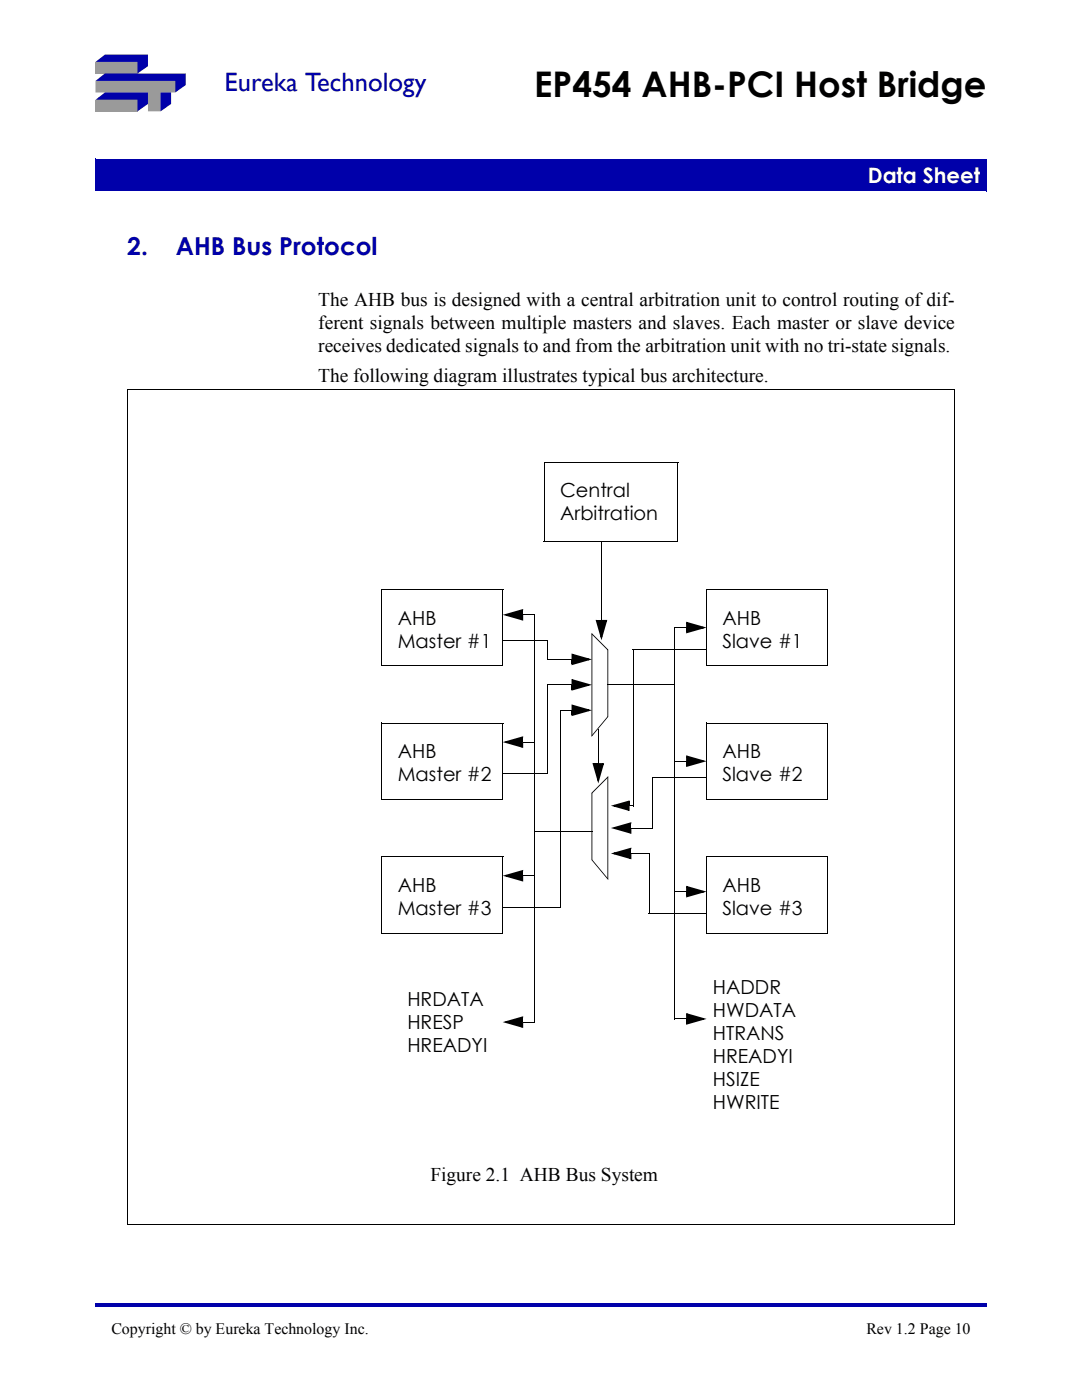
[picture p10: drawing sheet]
<svg xmlns="http://www.w3.org/2000/svg" width="216mm" height="279mm" viewBox="0 0 216 279" stroke-linecap="round" stroke-linejoin="round" font-family="sans-serif">
<path d="M19 260h177.8v.7h-177.8z" fill="#00a"/>
<path d="M97.2 14.6h99.6v14h-99.6z" fill="#fff"/>
<path d="M19 31.8h177.8v6.3h-177.8z" fill="#00a"/>
<path d="M19 38.1h177.8M19 31.7v6.4M19 31.8h177.9M196.8 31.8v6.4" fill="none" stroke="#00a" stroke-width=".2"/>
<g fill="#9a9a9a">
<path d="M19 12.4h8.4v2.3h-8.4z"/>
<path d="M19 19.9h8.4v2.3h-8.4z"/>
</g>
<path d="M19 16.2h16v2.3h-3v3.7h-2.5v-3.7h-10.5z" fill-rule="evenodd" fill="#9a9a9a"/>
<g fill="#00a">
<path d="M32 18.5h2.1v2.2l-2.1 1.5z"/>
<path d="M19 16.2l1.9-1.5h16.2v2.3l-2.1 1.5v-2.3z" fill-rule="evenodd"/>
<path d="M19 12.4l1.9-1.5h8.6v2.3l-2.1 1.5v-2.3z" fill-rule="evenodd"/>
<path d="M19 19.9l1.9-1.4h8.6v2.2l-2.1 1.5v-2.3z" fill-rule="evenodd"/>
</g>
<g fill="none" stroke="#000" stroke-width=".2">
<path d="M25.5 77.7h165M25.5 77.6v166.8M190.4 77.7v166.8M108.6 92.2h26.7M108.6 92.1v16M135.3 92.2v16M76.2 117.5v15.4M76.2 117.6h24.2M100.3 117.6v15.3M108.5 108.1h26.8M120 108.1v15.7M141 117.5v15.4"/>
<path d="M141 117.6h24.2M165.1 117.6v15.3M76.1 132.9h24.2M100.2 127.8h9.1M104.3 122.7h2.4M106.7 122.6v81.5M109.2 127.8v3.9M109.2 136.6v17.9M109.2 131.6h4.9M109.2 136.7h4.9M118.1 126.3v20.5M121.2 136.7h13.5"/>
<path d="M126.3 129.7h14.8M126.4 129.7v31.2M134.6 125.2v78.2M134.6 125.2h2.4M140.9 132.9h24.2M76.1 159.5h24.2M76.2 144.2v15.3M76.2 144.3h24.2M100.2 154.5h9.1M100.3 144.3v15.3M104.3 148.1h2.4M111.8 141.8h2.3"/>
<path d="M111.8 141.7v39.4M119.4 145.6v6.8M121.3 154.9v20.5M130.1 155.1h11M130.2 155.1v10.2M134.6 151.9h2.4M140.9 159.5h24.2M141 144.2v15.3M141 144.3h24.2M165.1 144.3v15.3M76.2 170.9v15.3M76.2 171h24.2"/>
<path d="M100.3 171v15.3M104.3 174.8h2.4M106.6 165.9h11.6M125.9 170.3h3.6M125.9 165.2h4.3M129.5 170.2v12.2M134.6 177.9h2.4M141 170.9v15.3M141 171h24.2M165.1 171v15.3M76.1 186.2h24.2M100.2 181.1h11.6"/>
<path d="M129.5 182.4h11.6M140.9 186.2h24.2M104.3 204h2.4M134.6 203.3h2.4M25.4 244.4h165"/>
</g>
<g fill="#000">
<path d="M119.9 108l.2 .1zM104 121.8h.4v.9h-.4zM100.3 122.7l4.1-1.2-.1 .4-3.3 1-.1-.4 3.4 1-.1 .3-.2-.2v-.9h.4v1.2zM114 130.4l4.1 1.2-4.1 1.2 .2-.4 3.2-1 .1 .4-3.3-1 .1-.3 .1 .2v.9h-.4zM114 131.6h.4v.9h-.4zM114 135.5l4.1 1.2-4.1 1.1 .2-.4 3.2-.9 .1 .3-3.3-.9 .1-.3 .1 .1v1h-.4zM114 136.7h.4v.9h-.4zM118 126.6l.2-.2 3.2 3.2v13.5l-3.4 4v-.3l3.2-3.8 .1 .1-.1-.1v-13.3h.2l-.2 .1zM119.1 123.7h.9v.4h-.9zM118.9 123.7l.4 .1 .9 3.3-.4 .1 1-3.4 .3 .2-.2 .1h-.9v-.4h1.2l-1.2 4.1zM136.9 124.1l4.1 1.1-4.1 1.2 .1-.4 3.3-.9 .1 .3-3.4-.9 .1-.4 .2 .2v.9h-.4zM136.9 125.2h.4v1h-.4z"/>
<path d="M104 147.2h.4v.9h-.4zM100.3 148.1l4.1-1.2-.1 .4-3.3 1-.1-.4 3.4 1-.1 .3-.2-.2v-.9h.4v1.2zM114 140.6l4.1 1.2-4.1 1.1 .2-.4 3.2-.9 .1 .3-3.3-.9 .1-.3 .1 .1v1h-.4zM114 141.8h.4v.9h-.4zM118.4 152.3h1v.4h-1zM119.3 145.5l.2 .1zM118.2 152.3l.4 .1 .9 3.3-.3 .1 .9-3.4 .4 .1-.2 .2h-.9v-.4h1.1l-1.1 4.1zM118 158.2l3.2-3.2 .1 .2-3.1 3.1h-.2h.2v13.3l-.2 .1 .2-.1 3.1 3.8 .1 .2-3.4-4zM125.3 160h.3v.8h-.3zM136.9 150.7l4.1 1.2-4.1 1.2 .1-.4 3.3-1 .1 .4-3.4-.9 .1-.4 .2 .2v.9h-.4zM136.9 151.9h.4v.9h-.4zM104 173.8h.4v1h-.4z"/>
<path d="M100.3 174.8l4.1-1.2-.1 .4-3.3 .9-.1-.3 3.4 .9-.1 .4-.2-.2v-.9h.4v1.1zM125.5 160.7h.9v.2h-.9zM125.6 169.4h.4v.9h-.4zM125.6 164.3h.4v.9h-.4zM121.9 160.8l3.7-1.1-.1 .4-2.9 .9-.1-.4 3 .9-.1 .3-.1-.2v-.8h.3v1.1zM121.9 170.3l4.1-1.1-.1 .4-3.3 .9-.1-.3 3.4 .9-.1 .3-.2-.1v-1h.4v1.2zM121.9 165.2l4.1-1.1-.1 .4-3.3 .9-.1-.3 3.4 .9-.1 .3-.2-.1v-1h.4v1.2zM136.9 176.8l4.1 1.1-4.1 1.2 .1-.4 3.3-.9 .1 .3-3.4-.9 .1-.4 .2 .2v.9h-.4zM136.9 177.9h.4v1h-.4zM104 203.1h.4v.9h-.4zM100.3 204l4.1-1.2-.1 .4-3.3 1-.1-.4 3.4 .9-.1 .4-.2-.2v-.9h.4v1.1zM136.9 202.2l4.1 1.1-4.1 1.2 .1-.4 3.3-.9 .1 .3-3.4-.9 .1-.4 .2 .2v.9h-.4z"/>
<path d="M136.9 203.3h.4v1h-.4z"/>
</g>
<g fill="#000">
<path d="M101 122.7l3.2-.9v1.8zM114.2 130.7l3.3 .9-3.3 .9zM114.2 135.7l3.3 1-3.3 .9zM119.1 123.9h1.8l-.9 3.2zM137.1 124.3l3.2 .9-3.2 1zM101 148.1l3.2-.9v1.8zM114.2 140.8l3.3 1-3.3 .9zM118.4 152.5h1.9l-.9 3.2zM137.1 151l3.2 .9-3.2 .9zM101 174.8l3.2-1v1.9zM122.6 160.8l2.9-.8v1.6zM122.6 170.3l3.2-.9v1.9z"/>
<path d="M122.6 165.2l3.2-.9v1.9zM137.1 177l3.2 .9-3.2 1zM101 204l3.2-.9v1.8zM137.1 202.4l3.2 .9-3.2 1z"/>
</g>
<text font-size="7" x="106.6" y="19.3">EP454 AHB-PCI Host Bridge</text>
<text font-size="5.3" fill="#00a" x="44.8" y="18.2">Eureka Technology</text>
<g font-size="4.9" fill="#00a">
<text x="25.4" y="50.9">2.</text>
<text x="35.1" y="50.9">AHB Bus Protocol</text>
</g>
<text font-size="4.2" fill="#fff" x="173.2" y="36.5">Data Sheet</text>
<g font-size="3.9">
<text x="63.5" y="61.2">The AHB bus is designed with a central arbitration unit to control routing of dif-</text>
<text x="63.5" y="65.7">ferent signals between multiple masters and slaves. Each master or slave device</text>
<text x="63.5" y="70.3">receives dedicated signals to and from the arbitration unit with no tri-state signals.</text>
<text x="63.5" y="76.3">The following diagram illustrates typical bus architecture.</text>
<text x="111.8" y="99.3">Central</text>
<text x="111.8" y="103.8">Arbitration</text>
<text x="79.4" y="124.7">AHB</text>
<text x="144.1" y="124.7">AHB</text>
<text x="79.4" y="129.2">Master #1</text>
<text x="144.1" y="129.2">Slave #1</text>
<text x="79.4" y="151.3">AHB</text>
<text x="79.4" y="155.9">Master #2</text>
<text x="144.1" y="151.3">AHB</text>
<text x="144.1" y="155.9">Slave #2</text>
<text x="79.4" y="178">AHB</text>
<text x="144.1" y="178">AHB</text>
<text x="79.4" y="182.6">Master #3</text>
<text x="144.1" y="182.6">Slave #3</text>
<text x="81.3" y="200.9">HRDATA</text>
<text x="142.2" y="198.3">HADDR</text>
<text x="142.2" y="202.9">HWDATA</text>
<text x="81.3" y="205.4">HRESP</text>
<text x="142.2" y="207.5">HTRANS</text>
<text x="81.3" y="210">HREADYI</text>
<text x="142.2" y="212.1">HREADYI</text>
<text x="142.2" y="216.7">HSIZE</text>
<text x="142.2" y="221.2">HWRITE</text>
<text x="85.9" y="235.8">Figure 2.1 AHB Bus System</text>
</g>
<g font-size="3.2">
<text x="22.2" y="266.2">Copyright © by Eureka Technology Inc.</text>
<text x="172.9" y="266.2">Rev 1.2 Page 10</text>
</g>
</svg>
